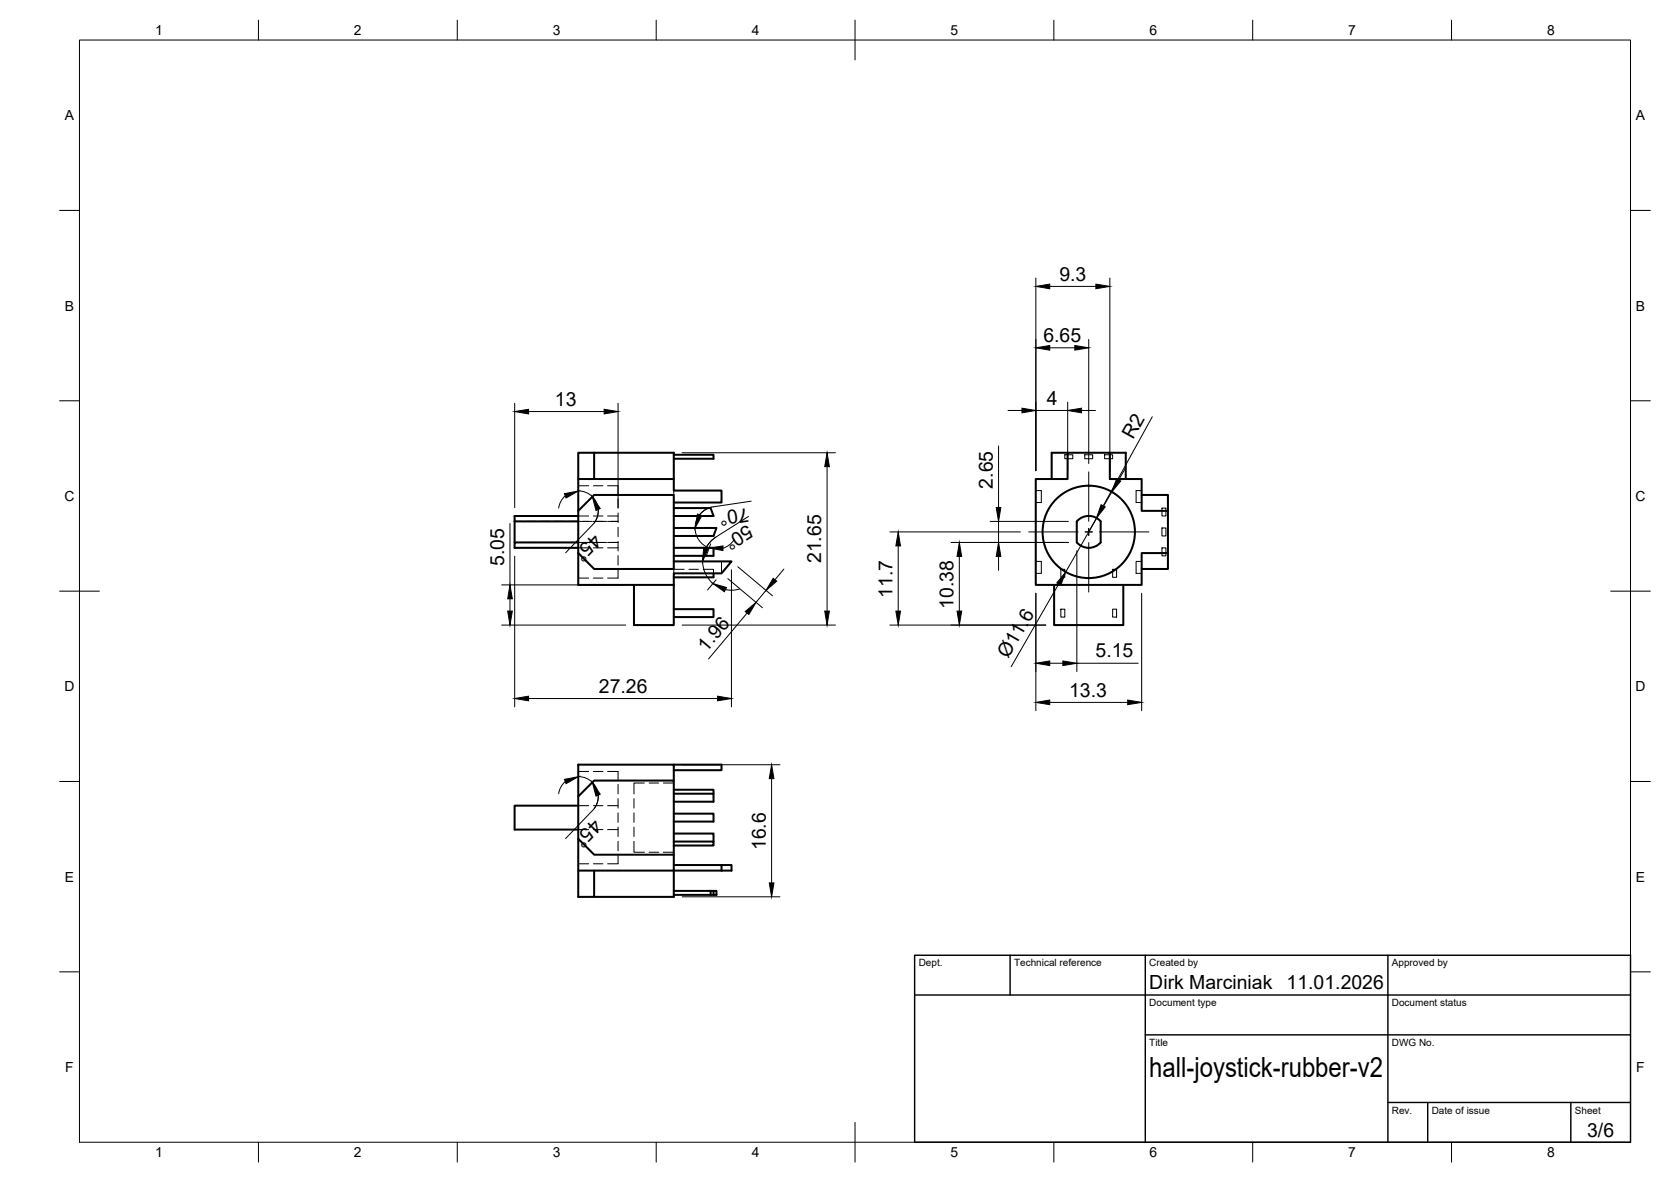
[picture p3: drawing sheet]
<svg xmlns="http://www.w3.org/2000/svg" width="420mm" height="297mm" viewBox="0 0 420 297" stroke-linecap="round" stroke-linejoin="round" font-family="sans-serif">
<!-- layer: Visible -->
<g fill="none" stroke="#000" stroke-width=".51">
<path d="M149.4 113.8v6.6M169.4 114.3h10v1h-10M268.4 113.8h-4v6.6M279.1 113.8h4v6.6M129.4 131h16M129.4 131v5.3M145.4 128.4l4-4h20v18.6h-20l-4-4M145.4 129.7h-16v1.3M145.4 136.3h-16v1.4h16M145.4 120.4h24M169.4 120.4v-6.6h-24v33.2h24M169.4 120.4v2.9h12v3h-12"/>
<path d="M169.4 127.7h9.3l.7 2h-10M169.4 132.7h10.7l-.7 2h-10M169.4 137.7h10v2h-10M260.4 120.4h8v-6.6h10.7v6.6h8v8h6.6v10.6h-6.6v8h-26.7zM270.8 131a4 4 0 0 1 6 0v5.3a4 4 0 0 1-6.1 0zM287.1 124.4h6.6v4M293.7 139v4h-6.6M159.4 147v10.1h10v-10.1M169.4 141.1h14.5l-2.5 3h-12v2.9M169.4 153.1h10v2h-10M179.4 144.1v1h-10M265 147v10.1h17.4v-10.1"/>
<path d="M169.4 196.2v-4h-24v18.6M169.4 192.2h12v1.4h-12M169.4 199.5h10v2h-10M169.4 198.5h10v1M145.4 200.2l4-4h20v18.6h-20l-4-4v14.6h4v-6.6M145.4 202.5h-16v6h16M169.4 214.8v4h-24M169.4 217.4h12v1.4M169.4 211.5h10v1h-10M169.4 209.5h10v2M169.4 204.5h10v2h-10M181.4 217.4h2.5v1.4h-14.5v6.6h-20"/>
<path d="M169.4 224.9h10M169.4 223.9h10M178.7 223.9v1M179.4 223.9h.7v1h-.7M179.4 223.9v1"/>
<circle cx="273.8" cy="133.7" r="11.6"/>
</g>
<!-- layer: Hidden -->
<g fill="none" stroke="#000" stroke-width=".25">
<path d="M267.7 114.3h2v1h-2zM272.8 114.3h1.9v1h-1.9zM277.7 114.3h2.1v1h-2.1zM129.4 131h1.7M129.4 136.3h1.7M132.3 131h2.4M132.3 136.3h2.4M135.8 131h2.4M135.8 136.3h2.4M139.4 131h2.4M139.4 136.3h2.4M143 131h5.9"/>
<path d="M143 136.3h5.9M145.4 122.1h2.6M145.4 129.7h2.6M145.4 137.7h2.6M149.2 131h3.3M149.2 136.3h3.3M149.2 122.1h2.4M149.2 129.7h2.4M149.2 137.7h2.4M152.8 122.1h2.6v2M152.8 131h2.6M152.8 136.3h2.6"/>
<path d="M152.8 129.7h2.6M152.8 137.7h2.6M155.4 139.6v2.4M155.4 136.1v2.3M155.4 132.5v2.4M155.4 128.9v2.4M155.4 125.4v2.3M169.4 123.3v1.1M260.4 123.3h1.4v3h-1.4M287.1 123.3h-1.4v3h1.4M292.2 127.7h1v2h-1zM292.2 132.7h1v2h-1z"/>
<path d="M292.2 137.7h1v2h-1zM145.4 145.3h2.6M149.2 145.3h2.4M155.4 143.2v2.1h-2.6M169.4 143v1.1M169.4 143.1h2.6M173.2 143.1h2.4M176.8 143.1h2.6v1M181.4 141.1v3M260.4 141.1h1.4v3h-1.4M266.7 143.1h1v2h-1zM266.7 153.1h1v2h-1z"/>
<path d="M279.8 143.1h1v2h-1zM279.8 153.1h1v2h-1zM287.1 141.1h-1.4v3h1.4M145.4 193.9h2.6M149.2 193.9h2.4M152.8 193.9h2.6v2M155.4 197.1v2.4M162 196.8h-2.6v2.7M163.2 196.8h2.4M166.8 196.8h2.6M145.4 202.5h2.6M145.4 208.5h2.6"/>
<path d="M145.4 217.1h2.6M149.2 202.5h2.4M149.2 208.5h2.4M149.2 217.1h2.4M152.8 202.5h2.6M152.8 208.5h2.6M155.4 215v2.1h-2.6M155.4 211.4v2.4M155.4 207.9v2.3M155.4 204.3v2.4M155.4 200.7v2.4M159.4 211.4v2.8h2.6"/>
<path d="M159.4 200.7v2.4M159.4 204.3v2.4M159.4 207.9v2.3M163.2 214.2h2.4M166.8 214.2h2.6"/>
</g>
<!-- layer: BORDER -->
<g fill="none" stroke="#000" stroke-width=".25">
<path d="M20 10.1h390v276.9h-390zM65 5.1v5M115 5.1v5M165 5.1v5M215 5.1v10M265 5.1v5M315 5.1v5M365 5.1v5M15 52.9h5M410 52.9h5M15 100.7h5M410 100.7h5"/>
<path d="M15 148.6h10M405 148.6h10M15 196.4h5M410 196.4h5M15 244.2h5M410 244.2h5M65 287v5M115 287v5M165 287v5M215 282.1v9.9M265 287v5M315 287v5"/>
<path d="M365 287v5"/>
</g>
<!-- layer: TITLEBLOCK -->
<path d="M230 240.1h180v46.9h-180zM230 250h180M254 240.1v9.9M288 240.1v46.9M349 240.1v46.9M288 260.1h122M349 277.1h61M359 277.1v9.9M395 277.1v9.9" fill="none" stroke="#000" stroke-width=".36"/>
<!-- layer: Smart Centers -->
<path d="M273.7 118.6v12.4M258.7 133.7h12.4M272.9 133.7h1.8M273.7 132.8v1.8M273.7 136.4v12.4M276.4 133.7h12.5" fill="none" stroke="#000" stroke-width=".25"/>
<!-- layer: FD_Dimensions -->
<g fill="none" stroke="#000" stroke-width=".25">
<path d="M260.5 69.9v48.4M263.9 72h11.6M279.1 69.9v48.4M263.9 87.4h6.4M273.7 85.3v31.2M129.4 101.3v26.3M132.9 103.4h19M155.4 101.3v26.3M171.5 113.8h38.6M208 117.3v36.3M251.1 112.1v15.4M253.4 103.2h3.6"/>
<path d="M260.5 103.2h8M268.5 101.1v17.2M271.9 103.2h3.6M283 117.6l-1.7 3M289.7 104.7l-12.3 22.4M128.2 131.6v15.4M129.4 139.8v37.8M142.1 124.6l-1.1 1.4-.5 1.7M145.4 123.4a5 5 0 0 1 4.6 3 5 5 0 0 1-1 5.4M149 131.9l-6.8 7M150.4 128l-.2 1.8-.8 1.6M178.7 136.7l-1.1 3"/>
<path d="M178.9 127.5l-1.7 .7-1.3 1.2M179.9 135.1l-1.4 1.1-1 1.5M184.6 135.7l-1.2 1.2-1.6 .9M188.2 129.8l-8.2 5.1a7.2 7.2 0 0 0-.7 11.7M188.9 125.9l-9.6 1.5a5.4 5.4 0 0 0-4.5 4.7 5.4 5.4 0 0 0 3.5 5.6M223.8 133.7h32.8M225.8 137.2v16.4M239.1 136.3h29.5M241.2 139.8v13.8M249 131h19.6M251.1 131v5.3M251.1 139.8v3.5"/>
<path d="M270.8 138.4v30.4M275.7 130.2l-2 3.5M279.5 123.6l-11.5 20.1M126.1 157.1h31.2M126.1 147h31.2M128.2 150.5v3.1M171.5 157.1h38.6M180.1 145.7l-2.2 2.6M183 145.4l8.7 7.3M183.9 143.2v34.4M185.5 142.4l8.7 7.3M185.9 148l-1.7 .3-1.8-.1"/>
<path d="M187.9 154.1l-9.7 11.5M192.6 148.4l-2.5 3M197.1 143l-2.2 2.7M223.8 157.1h39.2M260.5 149.1v29.5M266.2 146.8l-11.9 20.7M287.1 149.1v29.5M132.9 175.5h47.5M263.9 166.7h3.4M263.9 176.5h19.6M270.8 166.7h15.4M142.1 196.4l-1.1 1.4-.5 1.7"/>
<path d="M145.4 195.2a5 5 0 0 1 4.6 3 5 5 0 0 1-1 5.4l-6.8 7.1M150.4 199.8l-.2 1.8-.8 1.6M171.5 192.2h24.6M194 195.7v26.2M171.5 225.4h24.6"/>
</g>
<g fill="#000" stroke="#000" stroke-width=".25">
<path d="M260.5 72l3.4-.6v1.2zM275.5 71.4l3.6 .6-3.6 .6zM260.5 87.4l3.4-.6v1.2zM270.3 86.8l3.4 .6-3.4 .6zM129.4 103.4l3.5-.5v1.1zM151.9 102.9l3.5 .5-3.5 .6zM208 113.8l.5 3.5h-1.1zM257 102.6l3.5 .6-3.5 .5zM268.5 103.2l3.4-.6v1.1zM141.9 124.1l3.5-.7-3.1 1.7zM148.9 124.8l2 3-1 .5zM175.4 129.2l1.1 .4-1.7 3.1z"/>
<path d="M176.9 137.5l1.2 .3-1.4 3.3zM178.3 137.7l3.5-.5v1.2zM225.8 133.7l.6 3.5h-1.1zM241.2 136.3l.6 3.5h-1.2zM251.1 136.3l.6 3.5h-1.2zM250.5 127.5h1.2l-.6 3.5zM276.9 126.8l1 .6-2.2 2.8zM280.8 120.3l1 .6-2.3 2.7zM127.7 153.6h1.1l-.6 3.5zM128.2 147l.6 3.5h-1.1zM179.3 146.6l3.4 1-.6 1.1zM187.4 153.7l2.7-2.3-1.8 3z"/>
<path d="M194.4 145.3l.9 .8-2.7 2.3zM207.4 153.6h1.1l-.5 3.5zM225.3 153.6h1.1l-.6 3.5zM240.6 153.6h1.2l-.6 3.5zM268 143.7l-1.3 3.4-1-.6zM129.4 175.5l3.5-.6v1.2zM180.4 174.9l3.5 .6-3.5 .6zM260.5 166.7l3.4-.6v1.2zM260.5 176.5l3.4-.6v1.2zM267.3 166.1l3.5 .6-3.5 .6zM283.5 175.9l3.6 .6-3.6 .6zM141.9 195.9l3.5-.7-3.1 1.7z"/>
<path d="M194 192.2l.6 3.5h-1.2zM148.9 196.6l2 3-1 .5zM193.4 221.9h1.2l-.6 3.5z"/>
</g>
<text font-size="7" x="289" y="270.6">hall-joystick-rubber-v2</text>
<g font-size="4.9">
<text x="266.4" y="70.5">9.3</text>
<text x="262.4" y="85.9">6.65</text>
<text x="139.5" y="102">13</text>
<text x="263.2" y="101.8">4</text>
<text x="284.9" y="110.5" transform="rotate(-61 284.9 110.5)">R2</text>
<text x="249.6" y="122.8" transform="rotate(-90 249.6 122.8)">2.65</text>
<text x="187.9" y="127.6" transform="rotate(171 187.9 127.6)">70°</text>
<text x="188" y="131.6" transform="rotate(148 188 131.6)">50°</text>
<text x="149.1" y="133.8" transform="rotate(134 149.1 133.8)">45°</text>
<text x="126.8" y="142.3" transform="rotate(-90 126.8 142.3)">5.05</text>
<text x="206.5" y="141.5" transform="rotate(-90 206.5 141.5)">21.65</text>
<text x="224.5" y="150.3" transform="rotate(-90 224.5 150.3)">11.7</text>
<text x="239.8" y="153" transform="rotate(-90 239.8 153)">10.38</text>
<text x="177.6" y="164" transform="rotate(-50 177.6 164)">1.96</text>
<text x="253.5" y="165.7" transform="rotate(-60 253.5 165.7)">Ø11.6</text>
<text x="275.5" y="165.2">5.15</text>
<text x="150.6" y="174.1">27.26</text>
<text x="268.8" y="175.1">13.3</text>
<text x="149.1" y="205.6" transform="rotate(134 149.1 205.6)">45°</text>
<text x="192.6" y="213.7" transform="rotate(-90 192.6 213.7)">16.6</text>
<text x="289" y="248.5">Dirk Marciniak</text>
<text x="323.5" y="248.5">11.01.2026</text>
<text x="399.1" y="285.7">3/6</text>
</g>
<g font-size="3.5">
<text x="39" y="8.8">1</text>
<text x="89" y="8.8">2</text>
<text x="139" y="8.8">3</text>
<text x="189" y="8.8">4</text>
<text x="239" y="8.8">5</text>
<text x="289" y="8.8">6</text>
<text x="339" y="8.8">7</text>
<text x="389" y="8.8">8</text>
<text x="16.3" y="30.2">A</text>
<text x="411.3" y="30.2">A</text>
<text x="16.3" y="78">B</text>
<text x="411.3" y="78">B</text>
<text x="16.2" y="125.9">C</text>
<text x="411.2" y="125.9">C</text>
<text x="16.2" y="173.7">D</text>
<text x="411.2" y="173.7">D</text>
<text x="16.3" y="221.6">E</text>
<text x="411.3" y="221.6">E</text>
<text x="16.4" y="269.4">F</text>
<text x="411.4" y="269.4">F</text>
<text x="39" y="290.8">1</text>
<text x="89" y="290.8">2</text>
<text x="139" y="290.8">3</text>
<text x="189" y="290.8">4</text>
<text x="239" y="290.8">5</text>
<text x="289" y="290.8">6</text>
<text x="339" y="290.8">7</text>
<text x="389" y="290.8">8</text>
</g>
<g font-size="2.5">
<text x="231" y="242.9">Dept.</text>
<text x="255" y="242.9">Technical reference</text>
<text x="289" y="242.9">Created by</text>
<text x="350" y="242.9">Approved by</text>
<text x="289" y="252.8">Document type</text>
<text x="350" y="252.8">Document status</text>
<text x="289" y="262.9">Title</text>
<text x="350" y="262.9">DWG No.</text>
<text x="350" y="279.9">Rev.</text>
<text x="360" y="279.9">Date of issue</text>
<text x="396" y="279.9">Sheet</text>
</g>
</svg>
